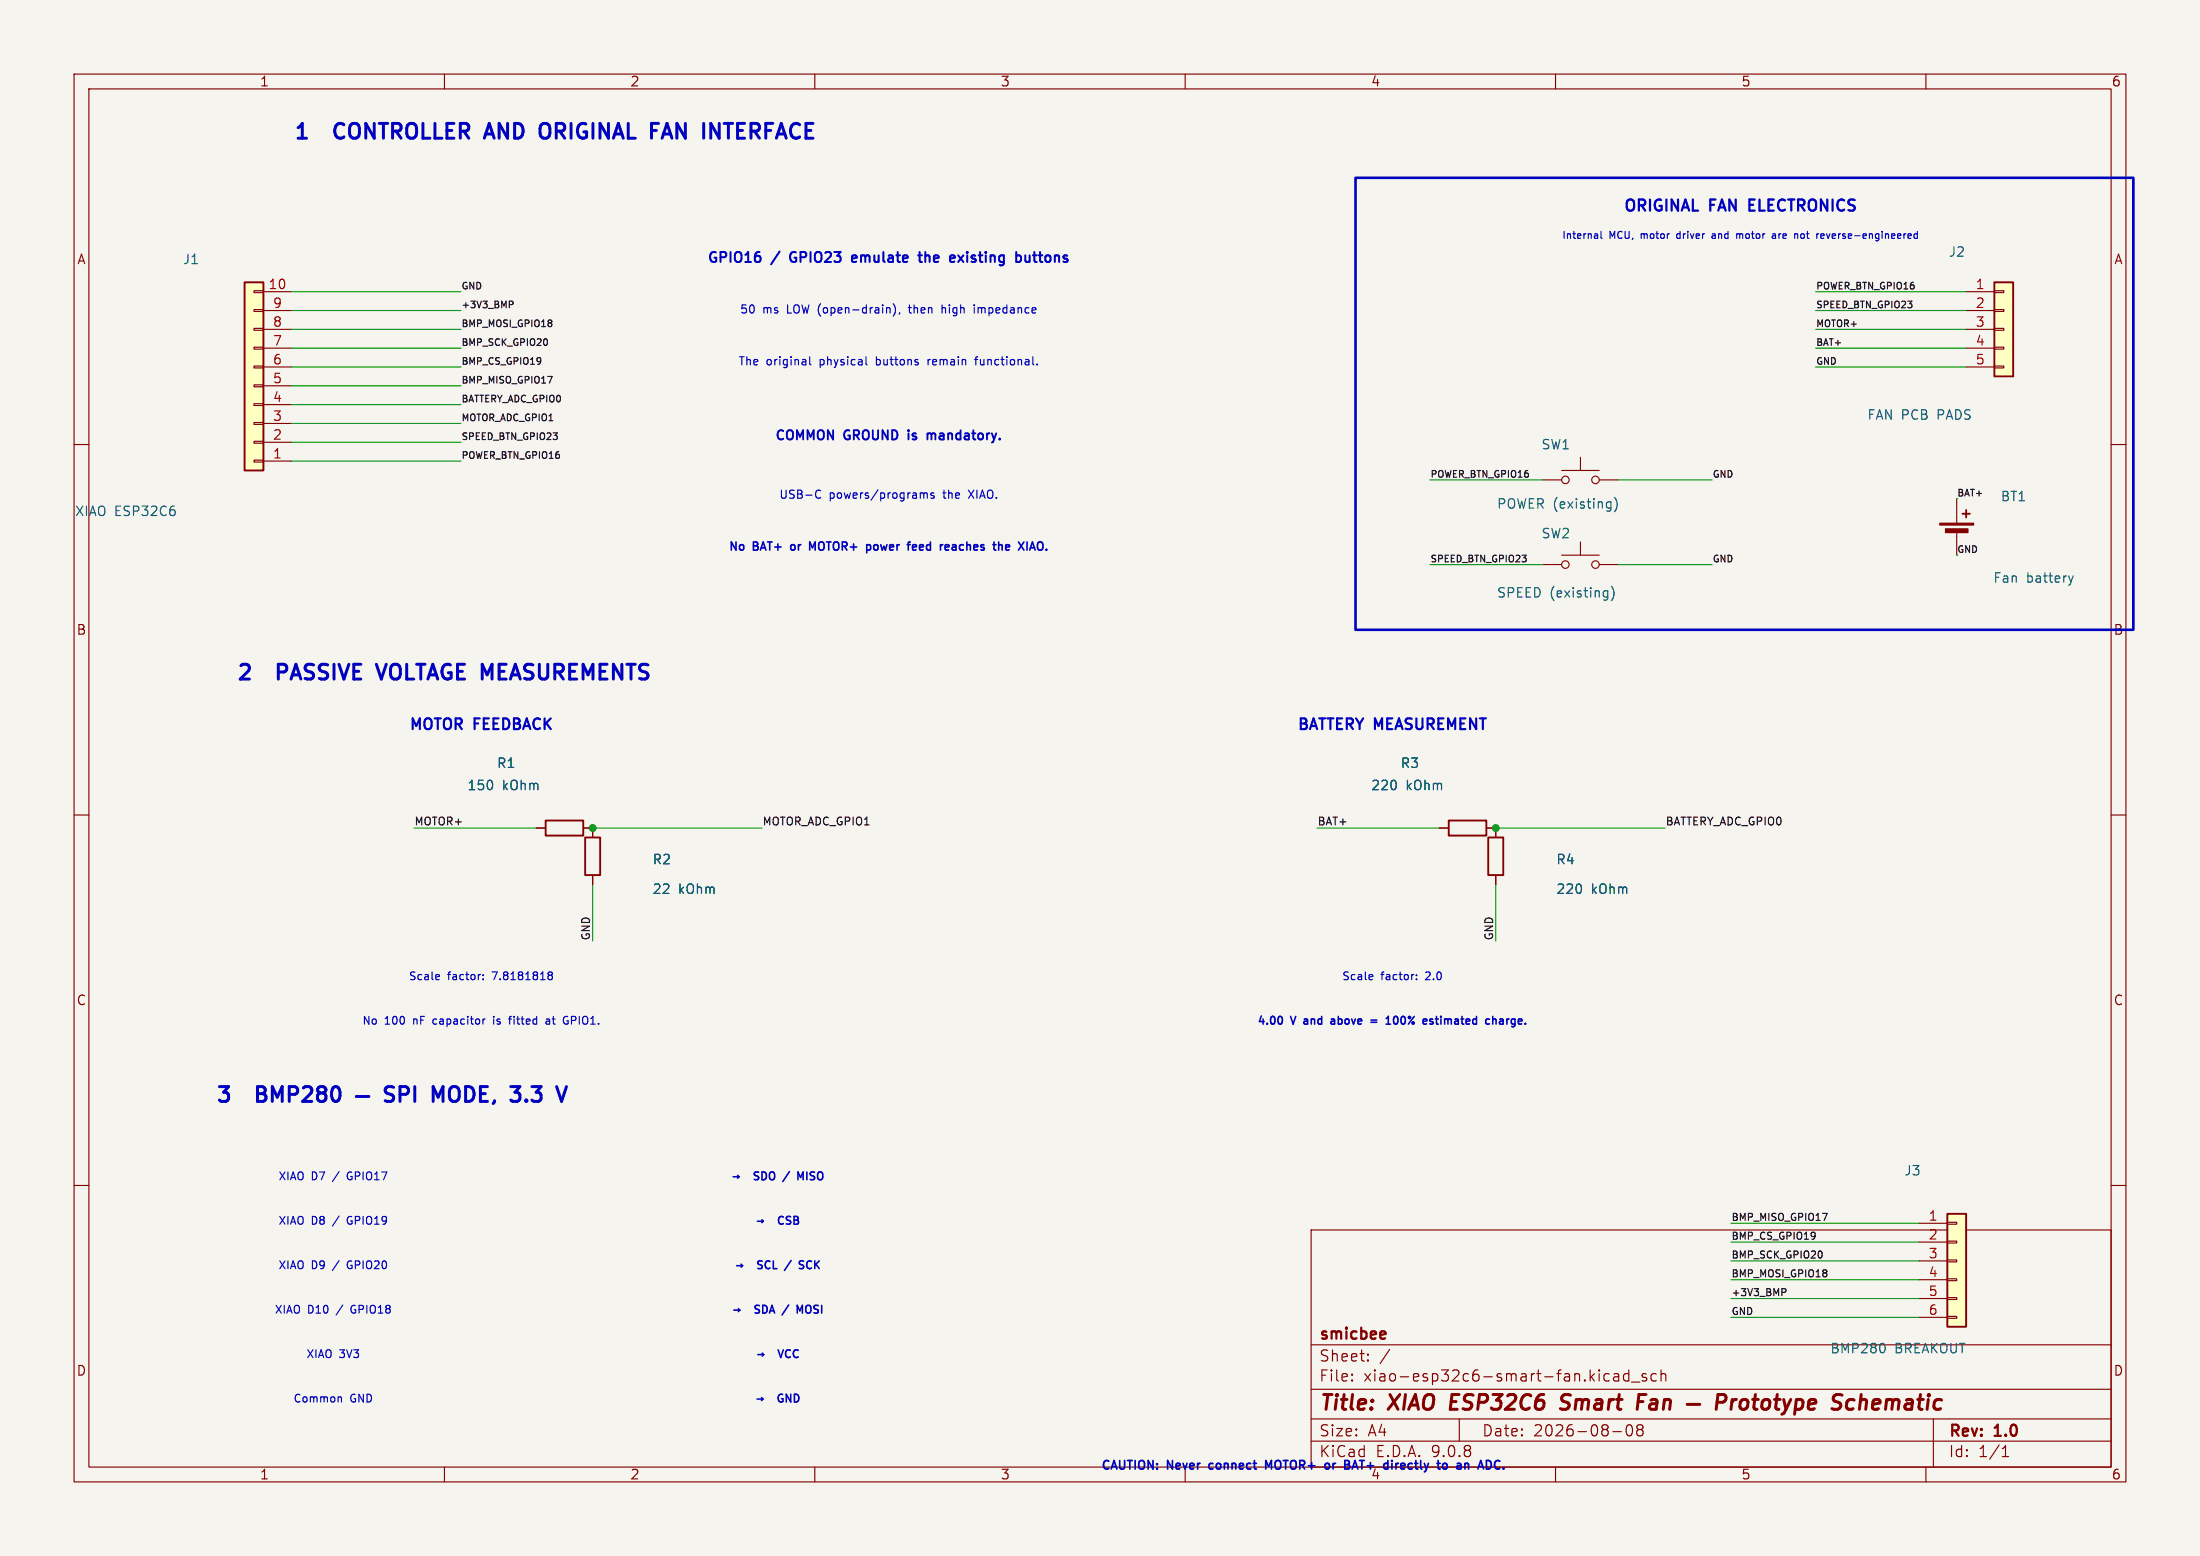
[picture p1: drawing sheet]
(kicad_sch
 (version 20250114)
 (generator "eeschema")
 (generator_version "9.0")
 (paper "A4")
 (title_block
  (title "XIAO ESP32C6 Smart Fan — Prototype Schematic")
  (date "2026-08-08")
  (rev "1.0")
  (company "smicbee"))
 (lib_symbols
  (symbol "Connector_Generic:Conn_01x10"
   (pin_names
    (offset 1.016) (hide yes)) (exclude_from_sim no) (in_bom yes) (on_board yes)
   (property "Reference" "J" (at 0 12.7 0) (effects (font (size 1.27 1.27))))
   (property "Value" "Conn_01x10" (at 0 -15.24 0) (effects (font (size 1.27 1.27))))
   (property "Footprint" "" (at 0 0 0) (effects (font (size 1.27 1.27)) (hide yes)))
   (property "Datasheet" "~" (at 0 0 0) (effects (font (size 1.27 1.27)) (hide yes)))
   (property "Description" "Generic connector, single row, 01x10, script generated (kicad-library-utils/schlib/autogen/connector/)" (at 0 0 0) (effects (font (size 1.27 1.27)) (hide yes)))
   (symbol "Conn_01x10_1_1"
    (rectangle (start -1.27 11.43) (end 1.27 -13.97) (stroke (width 0.254) (type default)) (fill (type background)))
    (rectangle (start -1.27 10.287) (end 0 10.033) (stroke (width 0.1524) (type default)) (fill (type none)))
    (rectangle (start -1.27 7.747) (end 0 7.493) (stroke (width 0.1524) (type default)) (fill (type none)))
    (rectangle (start -1.27 5.207) (end 0 4.953) (stroke (width 0.1524) (type default)) (fill (type none)))
    (rectangle (start -1.27 2.667) (end 0 2.413) (stroke (width 0.1524) (type default)) (fill (type none)))
    (rectangle (start -1.27 0.127) (end 0 -0.127) (stroke (width 0.1524) (type default)) (fill (type none)))
    (rectangle (start -1.27 -2.413) (end 0 -2.667) (stroke (width 0.1524) (type default)) (fill (type none)))
    (rectangle (start -1.27 -4.953) (end 0 -5.207) (stroke (width 0.1524) (type default)) (fill (type none)))
    (rectangle (start -1.27 -7.493) (end 0 -7.747) (stroke (width 0.1524) (type default)) (fill (type none)))
    (rectangle (start -1.27 -10.033) (end 0 -10.287) (stroke (width 0.1524) (type default)) (fill (type none)))
    (rectangle (start -1.27 -12.573) (end 0 -12.827) (stroke (width 0.1524) (type default)) (fill (type none)))
    (pin passive line (at -5.08 10.16 0) (length 3.81) (name "Pin_1" (effects (font (size 1.27 1.27)))) (number "1" (effects (font (size 1.27 1.27)))))
    (pin passive line (at -5.08 7.62 0) (length 3.81) (name "Pin_2" (effects (font (size 1.27 1.27)))) (number "2" (effects (font (size 1.27 1.27)))))
    (pin passive line (at -5.08 5.08 0) (length 3.81) (name "Pin_3" (effects (font (size 1.27 1.27)))) (number "3" (effects (font (size 1.27 1.27)))))
    (pin passive line (at -5.08 2.54 0) (length 3.81) (name "Pin_4" (effects (font (size 1.27 1.27)))) (number "4" (effects (font (size 1.27 1.27)))))
    (pin passive line (at -5.08 0 0) (length 3.81) (name "Pin_5" (effects (font (size 1.27 1.27)))) (number "5" (effects (font (size 1.27 1.27)))))
    (pin passive line (at -5.08 -2.54 0) (length 3.81) (name "Pin_6" (effects (font (size 1.27 1.27)))) (number "6" (effects (font (size 1.27 1.27)))))
    (pin passive line (at -5.08 -5.08 0) (length 3.81) (name "Pin_7" (effects (font (size 1.27 1.27)))) (number "7" (effects (font (size 1.27 1.27)))))
    (pin passive line (at -5.08 -7.62 0) (length 3.81) (name "Pin_8" (effects (font (size 1.27 1.27)))) (number "8" (effects (font (size 1.27 1.27)))))
    (pin passive line (at -5.08 -10.16 0) (length 3.81) (name "Pin_9" (effects (font (size 1.27 1.27)))) (number "9" (effects (font (size 1.27 1.27)))))
    (pin passive line (at -5.08 -12.7 0) (length 3.81) (name "Pin_10" (effects (font (size 1.27 1.27)))) (number "10" (effects (font (size 1.27 1.27))))))
   (embedded_fonts no))
  (symbol "Connector_Generic:Conn_01x05"
   (pin_names
    (offset 1.016) (hide yes)) (exclude_from_sim no) (in_bom yes) (on_board yes)
   (property "Reference" "J" (at 0 7.62 0) (effects (font (size 1.27 1.27))))
   (property "Value" "Conn_01x05" (at 0 -7.62 0) (effects (font (size 1.27 1.27))))
   (property "Footprint" "" (at 0 0 0) (effects (font (size 1.27 1.27)) (hide yes)))
   (property "Datasheet" "~" (at 0 0 0) (effects (font (size 1.27 1.27)) (hide yes)))
   (property "Description" "Generic connector, single row, 01x05, script generated (kicad-library-utils/schlib/autogen/connector/)" (at 0 0 0) (effects (font (size 1.27 1.27)) (hide yes)))
   (symbol "Conn_01x05_1_1"
    (rectangle (start -1.27 6.35) (end 1.27 -6.35) (stroke (width 0.254) (type default)) (fill (type background)))
    (rectangle (start -1.27 5.207) (end 0 4.953) (stroke (width 0.1524) (type default)) (fill (type none)))
    (rectangle (start -1.27 2.667) (end 0 2.413) (stroke (width 0.1524) (type default)) (fill (type none)))
    (rectangle (start -1.27 0.127) (end 0 -0.127) (stroke (width 0.1524) (type default)) (fill (type none)))
    (rectangle (start -1.27 -2.413) (end 0 -2.667) (stroke (width 0.1524) (type default)) (fill (type none)))
    (rectangle (start -1.27 -4.953) (end 0 -5.207) (stroke (width 0.1524) (type default)) (fill (type none)))
    (pin passive line (at -5.08 5.08 0) (length 3.81) (name "Pin_1" (effects (font (size 1.27 1.27)))) (number "1" (effects (font (size 1.27 1.27)))))
    (pin passive line (at -5.08 2.54 0) (length 3.81) (name "Pin_2" (effects (font (size 1.27 1.27)))) (number "2" (effects (font (size 1.27 1.27)))))
    (pin passive line (at -5.08 0 0) (length 3.81) (name "Pin_3" (effects (font (size 1.27 1.27)))) (number "3" (effects (font (size 1.27 1.27)))))
    (pin passive line (at -5.08 -2.54 0) (length 3.81) (name "Pin_4" (effects (font (size 1.27 1.27)))) (number "4" (effects (font (size 1.27 1.27)))))
    (pin passive line (at -5.08 -5.08 0) (length 3.81) (name "Pin_5" (effects (font (size 1.27 1.27)))) (number "5" (effects (font (size 1.27 1.27))))))
   (embedded_fonts no))
  (symbol "Switch:SW_Push"
   (pin_numbers (hide yes))
   (pin_names
    (offset 1.016) (hide yes)) (exclude_from_sim no) (in_bom yes) (on_board yes)
   (property "Reference" "SW" (at 1.27 2.54 0) (effects (font (size 1.27 1.27)) (justify left)))
   (property "Value" "SW_Push" (at 0 -1.524 0) (effects (font (size 1.27 1.27))))
   (property "Footprint" "" (at 0 5.08 0) (effects (font (size 1.27 1.27)) (hide yes)))
   (property "Datasheet" "~" (at 0 5.08 0) (effects (font (size 1.27 1.27)) (hide yes)))
   (property "Description" "Push button switch, generic, two pins" (at 0 0 0) (effects (font (size 1.27 1.27)) (hide yes)))
   (symbol "SW_Push_0_1"
    (circle (center -2.032 0) (radius 0.508) (stroke (width 0) (type default)) (fill (type none)))
    (polyline (pts (xy 0 1.27) (xy 0 3.048)) (stroke (width 0) (type default)) (fill (type none)))
    (circle (center 2.032 0) (radius 0.508) (stroke (width 0) (type default)) (fill (type none)))
    (polyline (pts (xy 2.54 1.27) (xy -2.54 1.27)) (stroke (width 0) (type default)) (fill (type none)))
    (pin passive line (at -5.08 0 0) (length 2.54) (name "1" (effects (font (size 1.27 1.27)))) (number "1" (effects (font (size 1.27 1.27)))))
    (pin passive line (at 5.08 0 180) (length 2.54) (name "2" (effects (font (size 1.27 1.27)))) (number "2" (effects (font (size 1.27 1.27))))))
   (embedded_fonts no))
  (symbol "Device:Battery_Cell"
   (pin_numbers (hide yes))
   (pin_names
    (offset 0) (hide yes)) (exclude_from_sim no) (in_bom yes) (on_board yes)
   (property "Reference" "BT" (at 2.54 2.54 0) (effects (font (size 1.27 1.27)) (justify left)))
   (property "Value" "Battery_Cell" (at 2.54 0 0) (effects (font (size 1.27 1.27)) (justify left)))
   (property "Footprint" "" (at 0 1.524 90) (effects (font (size 1.27 1.27)) (hide yes)))
   (property "Datasheet" "~" (at 0 1.524 90) (effects (font (size 1.27 1.27)) (hide yes)))
   (property "Description" "Single-cell battery" (at 0 0 0) (effects (font (size 1.27 1.27)) (hide yes)))
   (property "Sim.Device" "V" (at 0 0 0) (effects (font (size 1.27 1.27)) (hide yes)))
   (property "Sim.Type" "DC" (at 0 0 0) (effects (font (size 1.27 1.27)) (hide yes)))
   (property "Sim.Pins" "1=+ 2=-" (at 0 0 0) (effects (font (size 1.27 1.27)) (hide yes)))
   (symbol "Battery_Cell_0_1"
    (rectangle (start -2.286 1.778) (end 2.286 1.524) (stroke (width 0) (type default)) (fill (type outline)))
    (rectangle (start -1.524 1.016) (end 1.524 0.508) (stroke (width 0) (type default)) (fill (type outline)))
    (polyline (pts (xy 0 1.778) (xy 0 2.54)) (stroke (width 0) (type default)) (fill (type none)))
    (polyline (pts (xy 0 0.762) (xy 0 0)) (stroke (width 0) (type default)) (fill (type none)))
    (polyline (pts (xy 0.762 3.048) (xy 1.778 3.048)) (stroke (width 0.254) (type default)) (fill (type none)))
    (polyline (pts (xy 1.27 3.556) (xy 1.27 2.54)) (stroke (width 0.254) (type default)) (fill (type none))))
   (symbol "Battery_Cell_1_1"
    (pin passive line (at 0 5.08 270) (length 2.54) (name "+" (effects (font (size 1.27 1.27)))) (number "1" (effects (font (size 1.27 1.27)))))
    (pin passive line (at 0 -2.54 90) (length 2.54) (name "-" (effects (font (size 1.27 1.27)))) (number "2" (effects (font (size 1.27 1.27))))))
   (embedded_fonts no))
  (symbol "Device:R"
   (pin_numbers (hide yes))
   (pin_names
    (offset 0)) (exclude_from_sim no) (in_bom yes) (on_board yes)
   (property "Reference" "R" (at 2.032 0 90) (effects (font (size 1.27 1.27))))
   (property "Value" "R" (at 0 0 90) (effects (font (size 1.27 1.27))))
   (property "Footprint" "" (at -1.778 0 90) (effects (font (size 1.27 1.27)) (hide yes)))
   (property "Datasheet" "~" (at 0 0 0) (effects (font (size 1.27 1.27)) (hide yes)))
   (property "Description" "Resistor" (at 0 0 0) (effects (font (size 1.27 1.27)) (hide yes)))
   (symbol "R_0_1"
    (rectangle (start -1.016 -2.54) (end 1.016 2.54) (stroke (width 0.254) (type default)) (fill (type none))))
   (symbol "R_1_1"
    (pin passive line (at 0 3.81 270) (length 1.27) (name "~" (effects (font (size 1.27 1.27)))) (number "1" (effects (font (size 1.27 1.27)))))
    (pin passive line (at 0 -3.81 90) (length 1.27) (name "~" (effects (font (size 1.27 1.27)))) (number "2" (effects (font (size 1.27 1.27))))))
   (embedded_fonts no))
  (symbol "Connector_Generic:Conn_01x06"
   (pin_names
    (offset 1.016) (hide yes)) (exclude_from_sim no) (in_bom yes) (on_board yes)
   (property "Reference" "J" (at 0 7.62 0) (effects (font (size 1.27 1.27))))
   (property "Value" "Conn_01x06" (at 0 -10.16 0) (effects (font (size 1.27 1.27))))
   (property "Footprint" "" (at 0 0 0) (effects (font (size 1.27 1.27)) (hide yes)))
   (property "Datasheet" "~" (at 0 0 0) (effects (font (size 1.27 1.27)) (hide yes)))
   (property "Description" "Generic connector, single row, 01x06, script generated (kicad-library-utils/schlib/autogen/connector/)" (at 0 0 0) (effects (font (size 1.27 1.27)) (hide yes)))
   (symbol "Conn_01x06_1_1"
    (rectangle (start -1.27 6.35) (end 1.27 -8.89) (stroke (width 0.254) (type default)) (fill (type background)))
    (rectangle (start -1.27 5.207) (end 0 4.953) (stroke (width 0.1524) (type default)) (fill (type none)))
    (rectangle (start -1.27 2.667) (end 0 2.413) (stroke (width 0.1524) (type default)) (fill (type none)))
    (rectangle (start -1.27 0.127) (end 0 -0.127) (stroke (width 0.1524) (type default)) (fill (type none)))
    (rectangle (start -1.27 -2.413) (end 0 -2.667) (stroke (width 0.1524) (type default)) (fill (type none)))
    (rectangle (start -1.27 -4.953) (end 0 -5.207) (stroke (width 0.1524) (type default)) (fill (type none)))
    (rectangle (start -1.27 -7.493) (end 0 -7.747) (stroke (width 0.1524) (type default)) (fill (type none)))
    (pin passive line (at -5.08 5.08 0) (length 3.81) (name "Pin_1" (effects (font (size 1.27 1.27)))) (number "1" (effects (font (size 1.27 1.27)))))
    (pin passive line (at -5.08 2.54 0) (length 3.81) (name "Pin_2" (effects (font (size 1.27 1.27)))) (number "2" (effects (font (size 1.27 1.27)))))
    (pin passive line (at -5.08 0 0) (length 3.81) (name "Pin_3" (effects (font (size 1.27 1.27)))) (number "3" (effects (font (size 1.27 1.27)))))
    (pin passive line (at -5.08 -2.54 0) (length 3.81) (name "Pin_4" (effects (font (size 1.27 1.27)))) (number "4" (effects (font (size 1.27 1.27)))))
    (pin passive line (at -5.08 -5.08 0) (length 3.81) (name "Pin_5" (effects (font (size 1.27 1.27)))) (number "5" (effects (font (size 1.27 1.27)))))
    (pin passive line (at -5.08 -7.62 0) (length 3.81) (name "Pin_6" (effects (font (size 1.27 1.27)))) (number "6" (effects (font (size 1.27 1.27))))))
   (embedded_fonts no)))
 (symbol
  (lib_id "Connector_Generic:Conn_01x10")
  (at 34.29 52.07 180)
  (unit 1)
  (exclude_from_sim no)
  (in_bom yes)
  (on_board yes)
  (dnp no)
  (fields_autoplaced no)
  (property "Reference" "J1" (at 27 35 0) (effects (font (size 1.27 1.27)) (justify left)))
  (property "Value" "XIAO ESP32C6" (at 24 69 0) (effects (font (size 1.27 1.27)) (justify left)))
  (pin "1")
  (pin "2")
  (pin "3")
  (pin "4")
  (pin "5")
  (pin "6")
  (pin "7")
  (pin "8")
  (pin "9")
  (pin "10"))
 (symbol
  (lib_id "Connector_Generic:Conn_01x05")
  (at 270.51 44.45 0)
  (unit 1)
  (exclude_from_sim no)
  (in_bom yes)
  (on_board yes)
  (dnp no)
  (fields_autoplaced no)
  (property "Reference" "J2" (at 263 34 0) (effects (font (size 1.27 1.27)) (justify left)))
  (property "Value" "FAN PCB PADS" (at 252 56 0) (effects (font (size 1.27 1.27)) (justify left)))
  (pin "1")
  (pin "2")
  (pin "3")
  (pin "4")
  (pin "5"))
 (symbol
  (lib_id "Switch:SW_Push")
  (at 213.36 64.77 0)
  (unit 1)
  (exclude_from_sim no)
  (in_bom yes)
  (on_board yes)
  (dnp no)
  (fields_autoplaced no)
  (property "Reference" "SW1" (at 208 60 0) (effects (font (size 1.27 1.27)) (justify left)))
  (property "Value" "POWER (existing)" (at 202 68 0) (effects (font (size 1.27 1.27)) (justify left)))
  (pin "1")
  (pin "2"))
 (symbol
  (lib_id "Switch:SW_Push")
  (at 213.36 76.2 0)
  (unit 1)
  (exclude_from_sim no)
  (in_bom yes)
  (on_board yes)
  (dnp no)
  (fields_autoplaced no)
  (property "Reference" "SW2" (at 208 72 0) (effects (font (size 1.27 1.27)) (justify left)))
  (property "Value" "SPEED (existing)" (at 202 80 0) (effects (font (size 1.27 1.27)) (justify left)))
  (pin "1")
  (pin "2"))
 (symbol
  (lib_id "Device:Battery_Cell")
  (at 264.16 72.39 0)
  (unit 1)
  (exclude_from_sim no)
  (in_bom yes)
  (on_board yes)
  (dnp no)
  (fields_autoplaced no)
  (property "Reference" "BT1" (at 270 67 0) (effects (font (size 1.27 1.27)) (justify left)))
  (property "Value" "Fan battery" (at 269 78 0) (effects (font (size 1.27 1.27)) (justify left)))
  (pin "1")
  (pin "2"))
 (symbol
  (lib_id "Device:R")
  (at 76.2 111.76 90)
  (unit 1)
  (exclude_from_sim no)
  (in_bom yes)
  (on_board yes)
  (dnp no)
  (fields_autoplaced no)
  (property "Reference" "R1" (at 67 103 270) (effects (font (size 1.27 1.27)) (justify left)))
  (property "Value" "150 kOhm" (at 63 106 270) (effects (font (size 1.27 1.27)) (justify left)))
  (pin "1")
  (pin "2"))
 (symbol
  (lib_id "Device:R")
  (at 80.01 115.57 0)
  (unit 1)
  (exclude_from_sim no)
  (in_bom yes)
  (on_board yes)
  (dnp no)
  (fields_autoplaced no)
  (property "Reference" "R2" (at 88 116 0) (effects (font (size 1.27 1.27)) (justify left)))
  (property "Value" "22 kOhm" (at 88 120 0) (effects (font (size 1.27 1.27)) (justify left)))
  (pin "1")
  (pin "2"))
 (symbol
  (lib_id "Device:R")
  (at 198.12 111.76 90)
  (unit 1)
  (exclude_from_sim no)
  (in_bom yes)
  (on_board yes)
  (dnp no)
  (fields_autoplaced no)
  (property "Reference" "R3" (at 189 103 270) (effects (font (size 1.27 1.27)) (justify left)))
  (property "Value" "220 kOhm" (at 185 106 270) (effects (font (size 1.27 1.27)) (justify left)))
  (pin "1")
  (pin "2"))
 (symbol
  (lib_id "Device:R")
  (at 201.93 115.57 0)
  (unit 1)
  (exclude_from_sim no)
  (in_bom yes)
  (on_board yes)
  (dnp no)
  (fields_autoplaced no)
  (property "Reference" "R4" (at 210 116 0) (effects (font (size 1.27 1.27)) (justify left)))
  (property "Value" "220 kOhm" (at 210 120 0) (effects (font (size 1.27 1.27)) (justify left)))
  (pin "1")
  (pin "2"))
 (symbol
  (lib_id "Connector_Generic:Conn_01x06")
  (at 264.16 170.18 0)
  (unit 1)
  (exclude_from_sim no)
  (in_bom yes)
  (on_board yes)
  (dnp no)
  (fields_autoplaced no)
  (property "Reference" "J3" (at 257 158 0) (effects (font (size 1.27 1.27)) (justify left)))
  (property "Value" "BMP280 BREAKOUT" (at 247 182 0) (effects (font (size 1.27 1.27)) (justify left)))
  (pin "1")
  (pin "2")
  (pin "3")
  (pin "4")
  (pin "5")
  (pin "6"))
 (wire
  (pts (xy 62.23 62.23) (xy 39.37 62.23))
  (stroke (width 0) (type default)))
 (wire
  (pts (xy 62.23 59.69) (xy 39.37 59.69))
  (stroke (width 0) (type default)))
 (wire
  (pts (xy 62.23 57.15) (xy 39.37 57.15))
  (stroke (width 0) (type default)))
 (wire
  (pts (xy 62.23 54.61) (xy 39.37 54.61))
  (stroke (width 0) (type default)))
 (wire
  (pts (xy 62.23 52.07) (xy 39.37 52.07))
  (stroke (width 0) (type default)))
 (wire
  (pts (xy 62.23 49.53) (xy 39.37 49.53))
  (stroke (width 0) (type default)))
 (wire
  (pts (xy 62.23 46.99) (xy 39.37 46.99))
  (stroke (width 0) (type default)))
 (wire
  (pts (xy 62.23 44.45) (xy 39.37 44.45))
  (stroke (width 0) (type default)))
 (wire
  (pts (xy 62.23 41.91) (xy 39.37 41.91))
  (stroke (width 0) (type default)))
 (wire
  (pts (xy 62.23 39.37) (xy 39.37 39.37))
  (stroke (width 0) (type default)))
 (wire
  (pts (xy 245.11 39.37) (xy 265.43 39.37))
  (stroke (width 0) (type default)))
 (wire
  (pts (xy 245.11 41.91) (xy 265.43 41.91))
  (stroke (width 0) (type default)))
 (wire
  (pts (xy 245.11 44.45) (xy 265.43 44.45))
  (stroke (width 0) (type default)))
 (wire
  (pts (xy 245.11 46.99) (xy 265.43 46.99))
  (stroke (width 0) (type default)))
 (wire
  (pts (xy 245.11 49.53) (xy 265.43 49.53))
  (stroke (width 0) (type default)))
 (wire
  (pts (xy 193.04 64.77) (xy 208.28 64.77))
  (stroke (width 0) (type default)))
 (wire
  (pts (xy 231.14 64.77) (xy 218.44 64.77))
  (stroke (width 0) (type default)))
 (wire
  (pts (xy 193.04 76.2) (xy 208.28 76.2))
  (stroke (width 0) (type default)))
 (wire
  (pts (xy 231.14 76.2) (xy 218.44 76.2))
  (stroke (width 0) (type default)))
 (wire
  (pts (xy 264.16 67.31) (xy 264.16 67.31))
  (stroke (width 0) (type default)))
 (wire
  (pts (xy 264.16 74.93) (xy 264.16 74.93))
  (stroke (width 0) (type default)))
 (wire
  (pts (xy 72.39 111.76) (xy 55.88 111.76))
  (stroke (width 0) (type default)))
 (wire
  (pts (xy 80.01 111.76) (xy 102.87 111.76))
  (stroke (width 0) (type default)))
 (wire
  (pts (xy 80.01 119.38) (xy 80.01 127))
  (stroke (width 0) (type default)))
 (wire
  (pts (xy 194.31 111.76) (xy 177.8 111.76))
  (stroke (width 0) (type default)))
 (wire
  (pts (xy 201.93 111.76) (xy 224.79 111.76))
  (stroke (width 0) (type default)))
 (wire
  (pts (xy 201.93 119.38) (xy 201.93 127))
  (stroke (width 0) (type default)))
 (wire
  (pts (xy 233.68 165.1) (xy 259.08 165.1))
  (stroke (width 0) (type default)))
 (wire
  (pts (xy 233.68 167.64) (xy 259.08 167.64))
  (stroke (width 0) (type default)))
 (wire
  (pts (xy 233.68 170.18) (xy 259.08 170.18))
  (stroke (width 0) (type default)))
 (wire
  (pts (xy 233.68 172.72) (xy 259.08 172.72))
  (stroke (width 0) (type default)))
 (wire
  (pts (xy 233.68 175.26) (xy 259.08 175.26))
  (stroke (width 0) (type default)))
 (wire
  (pts (xy 233.68 177.8) (xy 259.08 177.8))
  (stroke (width 0) (type default)))
 (junction
  (at 80.01 111.76)
  (diameter 0.0000)
  (color 0 0 0 0))
 (junction
  (at 201.93 111.76)
  (diameter 0.0000)
  (color 0 0 0 0))
 (label "POWER_BTN_GPIO16"
  (at 62.23 62.23 0.0000)
  (effects (font (size 0.9 0.9)) (justify left bottom)))
 (label "SPEED_BTN_GPIO23"
  (at 62.23 59.69 0.0000)
  (effects (font (size 0.9 0.9)) (justify left bottom)))
 (label "MOTOR_ADC_GPIO1"
  (at 62.23 57.15 0.0000)
  (effects (font (size 0.9 0.9)) (justify left bottom)))
 (label "BATTERY_ADC_GPIO0"
  (at 62.23 54.61 0.0000)
  (effects (font (size 0.9 0.9)) (justify left bottom)))
 (label "BMP_MISO_GPIO17"
  (at 62.23 52.07 0.0000)
  (effects (font (size 0.9 0.9)) (justify left bottom)))
 (label "BMP_CS_GPIO19"
  (at 62.23 49.53 0.0000)
  (effects (font (size 0.9 0.9)) (justify left bottom)))
 (label "BMP_SCK_GPIO20"
  (at 62.23 46.99 0.0000)
  (effects (font (size 0.9 0.9)) (justify left bottom)))
 (label "BMP_MOSI_GPIO18"
  (at 62.23 44.45 0.0000)
  (effects (font (size 0.9 0.9)) (justify left bottom)))
 (label "+3V3_BMP"
  (at 62.23 41.91 0.0000)
  (effects (font (size 0.9 0.9)) (justify left bottom)))
 (label "GND"
  (at 62.23 39.37 0.0000)
  (effects (font (size 0.9 0.9)) (justify left bottom)))
 (label "POWER_BTN_GPIO16"
  (at 245.11 39.37 180)
  (effects (font (size 0.9 0.9)) (justify left bottom)))
 (label "SPEED_BTN_GPIO23"
  (at 245.11 41.91 180)
  (effects (font (size 0.9 0.9)) (justify left bottom)))
 (label "MOTOR+"
  (at 245.11 44.45 180)
  (effects (font (size 0.9 0.9)) (justify left bottom)))
 (label "BAT+"
  (at 245.11 46.99 180)
  (effects (font (size 0.9 0.9)) (justify left bottom)))
 (label "GND"
  (at 245.11 49.53 180)
  (effects (font (size 0.9 0.9)) (justify left bottom)))
 (label "POWER_BTN_GPIO16"
  (at 193.04 64.77 180)
  (effects (font (size 0.9 0.9)) (justify left bottom)))
 (label "GND"
  (at 231.14 64.77 0.0000)
  (effects (font (size 0.9 0.9)) (justify left bottom)))
 (label "SPEED_BTN_GPIO23"
  (at 193.04 76.2 180)
  (effects (font (size 0.9 0.9)) (justify left bottom)))
 (label "GND"
  (at 231.14 76.2 0.0000)
  (effects (font (size 0.9 0.9)) (justify left bottom)))
 (label "BAT+"
  (at 264.16 67.31 0.0000)
  (effects (font (size 0.9 0.9)) (justify left bottom)))
 (label "GND"
  (at 264.16 74.93 0.0000)
  (effects (font (size 0.9 0.9)) (justify left bottom)))
 (label "MOTOR+"
  (at 55.88 111.76 180)
  (effects (font (size 1.05 1.05)) (justify left bottom)))
 (label "MOTOR_ADC_GPIO1"
  (at 102.87 111.76 0.0000)
  (effects (font (size 1.05 1.05)) (justify left bottom)))
 (label "GND"
  (at 80.01 127 90)
  (effects (font (size 1.05 1.05)) (justify left bottom)))
 (label "BAT+"
  (at 177.8 111.76 180)
  (effects (font (size 1.05 1.05)) (justify left bottom)))
 (label "BATTERY_ADC_GPIO0"
  (at 224.79 111.76 0.0000)
  (effects (font (size 1.05 1.05)) (justify left bottom)))
 (label "GND"
  (at 201.93 127 90)
  (effects (font (size 1.05 1.05)) (justify left bottom)))
 (label "BMP_MISO_GPIO17"
  (at 233.68 165.1 180)
  (effects (font (size 0.95 0.95)) (justify left bottom)))
 (label "BMP_CS_GPIO19"
  (at 233.68 167.64 180)
  (effects (font (size 0.95 0.95)) (justify left bottom)))
 (label "BMP_SCK_GPIO20"
  (at 233.68 170.18 180)
  (effects (font (size 0.95 0.95)) (justify left bottom)))
 (label "BMP_MOSI_GPIO18"
  (at 233.68 172.72 180)
  (effects (font (size 0.95 0.95)) (justify left bottom)))
 (label "+3V3_BMP"
  (at 233.68 175.26 180)
  (effects (font (size 0.95 0.95)) (justify left bottom)))
 (label "GND"
  (at 233.68 177.8 180)
  (effects (font (size 0.95 0.95)) (justify left bottom)))
 (rectangle
  (start 183 24)
  (end 288 85)
  (stroke (width 0.35) (type solid))
  (fill (type none)))
 (text "1  CONTROLLER AND ORIGINAL FAN INTERFACE"
  (exclude_from_sim no)
  (at 75 18 0.0000)
  (effects (font (size 2 2)
    (bold yes))))
 (text "2  PASSIVE VOLTAGE MEASUREMENTS"
  (exclude_from_sim no)
  (at 60 91 0.0000)
  (effects (font (size 2 2)
    (bold yes))))
 (text "3  BMP280 — SPI MODE, 3.3 V"
  (exclude_from_sim no)
  (at 53 148 0.0000)
  (effects (font (size 2 2)
    (bold yes))))
 (text "ORIGINAL FAN ELECTRONICS"
  (exclude_from_sim no)
  (at 235 28 0.0000)
  (effects (font (size 1.5 1.5)
    (bold yes))))
 (text "Internal MCU, motor driver and motor are not reverse-engineered"
  (exclude_from_sim no)
  (at 235 32 0.0000)
  (effects (font (size 0.95 0.95))))
 (text "GPIO16 / GPIO23 emulate the existing buttons"
  (exclude_from_sim no)
  (at 120 35 0.0000)
  (effects (font (size 1.35 1.35)
    (bold yes))))
 (text "50 ms LOW (open-drain), then high impedance"
  (exclude_from_sim no)
  (at 120 42 0.0000)
  (effects (font (size 1.1 1.1))))
 (text "The original physical buttons remain functional."
  (exclude_from_sim no)
  (at 120 49 0.0000)
  (effects (font (size 1.1 1.1))))
 (text "COMMON GROUND is mandatory."
  (exclude_from_sim no)
  (at 120 59 0.0000)
  (effects (font (size 1.25 1.25)
    (bold yes))))
 (text "USB-C powers/programs the XIAO."
  (exclude_from_sim no)
  (at 120 67 0.0000)
  (effects (font (size 1.1 1.1))))
 (text "No BAT+ or MOTOR+ power feed reaches the XIAO."
  (exclude_from_sim no)
  (at 120 74 0.0000)
  (effects (font (size 1.1 1.1)
    (bold yes))))
 (text "MOTOR FEEDBACK"
  (exclude_from_sim no)
  (at 65 98 0.0000)
  (effects (font (size 1.45 1.45)
    (bold yes))))
 (text "Scale factor: 7.8181818"
  (exclude_from_sim no)
  (at 65 132 0.0000)
  (effects (font (size 1.05 1.05))))
 (text "No 100 nF capacitor is fitted at GPIO1."
  (exclude_from_sim no)
  (at 65 138 0.0000)
  (effects (font (size 1.05 1.05))))
 (text "BATTERY MEASUREMENT"
  (exclude_from_sim no)
  (at 188 98 0.0000)
  (effects (font (size 1.45 1.45)
    (bold yes))))
 (text "Scale factor: 2.0"
  (exclude_from_sim no)
  (at 188 132 0.0000)
  (effects (font (size 1.05 1.05))))
 (text "4.00 V and above = 100% estimated charge."
  (exclude_from_sim no)
  (at 188 138 0.0000)
  (effects (font (size 1.05 1.05)
    (bold yes))))
 (text "XIAO D7 / GPIO17"
  (exclude_from_sim no)
  (at 45 159 0.0000)
  (effects (font (size 1.05 1.05))))
 (text "→  SDO / MISO"
  (exclude_from_sim no)
  (at 105 159 0.0000)
  (effects (font (size 1.05 1.05)
    (bold yes))))
 (text "XIAO D8 / GPIO19"
  (exclude_from_sim no)
  (at 45 165 0.0000)
  (effects (font (size 1.05 1.05))))
 (text "→  CSB"
  (exclude_from_sim no)
  (at 105 165 0.0000)
  (effects (font (size 1.05 1.05)
    (bold yes))))
 (text "XIAO D9 / GPIO20"
  (exclude_from_sim no)
  (at 45 171 0.0000)
  (effects (font (size 1.05 1.05))))
 (text "→  SCL / SCK"
  (exclude_from_sim no)
  (at 105 171 0.0000)
  (effects (font (size 1.05 1.05)
    (bold yes))))
 (text "XIAO D10 / GPIO18"
  (exclude_from_sim no)
  (at 45 177 0.0000)
  (effects (font (size 1.05 1.05))))
 (text "→  SDA / MOSI"
  (exclude_from_sim no)
  (at 105 177 0.0000)
  (effects (font (size 1.05 1.05)
    (bold yes))))
 (text "XIAO 3V3"
  (exclude_from_sim no)
  (at 45 183 0.0000)
  (effects (font (size 1.05 1.05))))
 (text "→  VCC"
  (exclude_from_sim no)
  (at 105 183 0.0000)
  (effects (font (size 1.05 1.05)
    (bold yes))))
 (text "Common GND"
  (exclude_from_sim no)
  (at 45 189 0.0000)
  (effects (font (size 1.05 1.05))))
 (text "→  GND"
  (exclude_from_sim no)
  (at 105 189 0.0000)
  (effects (font (size 1.05 1.05)
    (bold yes))))
 (text "CAUTION: Never connect MOTOR+ or BAT+ directly to an ADC."
  (exclude_from_sim no)
  (at 176 198 0.0000)
  (effects (font (size 1.15 1.15)
    (bold yes))))
 (sheet_instances
  (path ""
   (page "1")))
 (embedded_fonts no))
